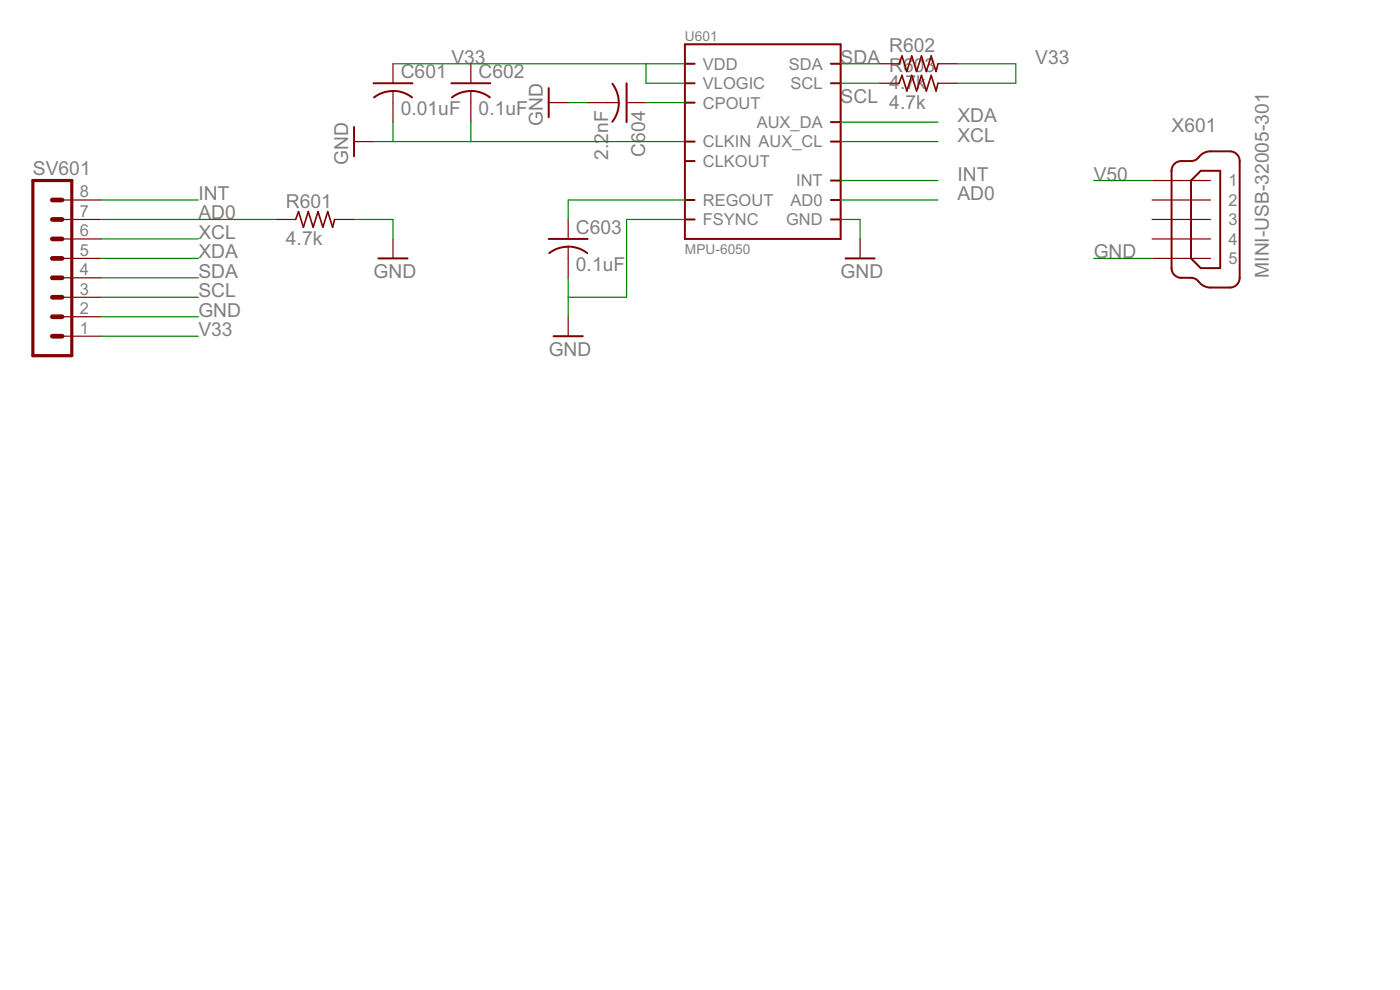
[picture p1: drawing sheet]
<svg xmlns="http://www.w3.org/2000/svg" width="420mm" height="297mm" viewBox="0 0 420 297" stroke-linecap="round" stroke-linejoin="round" font-family="sans-serif">
<g fill="none" stroke="#800000" stroke-width=".59">
<path d="M205.5 13.3h46.8v58.4h-46.8zM205.5 19.1h3M249.4 19.1h2.9M106.3 38.1v8.8M112.1 25h11.7M117.9 27.3l1.8 .1 1.7 .5 2.3 1.3M117.9 27.3l-1.7 .2-1.7 .4-2.2 1.3M135.5 25h11.7M141.3 27.3l1.7 .1 1.7 .5 2.3 1.3M141.3 27.3l-1.7 .2-1.7 .4-2.3 1.3M164.7 26.4v8.8M183.8 25.1l1.3 2.3 .4 1.7 .2 1.7"/>
<path d="M185.7 30.8l-.1 1.8-.5 1.6-1.3 2.3M188 25v11.6M205.5 25h3M205.5 30.8h3M249.4 25h2.9M249.4 36.6h2.9M205.5 42.5h3M205.5 48.3h3M249.4 42.5h2.9M249.4 54.2h2.9M352.4 49.2l.8-.6 .9-.2 3.3-.1a3.9 3.9 0 0 0 3.2-2l1-.6 1.1-.3h6.4a2.96 2.96 0 0 1 2.9 2.9v35.1a2.93 2.93 0 0 1-2.9 2.9h-5.8a5.1 5.1 0 0 1-4.2-2.4l-1.2-.5h-3.4a2.89 2.89 0 0 1-2.9-2.9v-29.3l.3-1.3zM360.4 51.2h5.8v29.3h-5.8l-3-3v-23.3z"/>
<path d="M113.6 77.5h8.7M164.7 71.7h11.7M170.5 74l1.8 .1 1.6 .5 2.3 1.3M170.5 74l-1.7 .2-1.7 .5-2.3 1.2M205.5 60h3M205.5 65.8h3M249.4 60h2.9M249.4 65.8h2.9M253.7 77.5h8.8M166.1 100.9h8.8"/>
</g>
<path d="M269.8 19.1l.9-2.3 1.5 4.7 1.4-4.7 1.5 4.7 1.4-4.7 1.5 4.7 1.5-4.7 1.4 4.7 .6-2.4M269.8 25l.9-2.4 1.5 4.7 1.4-4.7 1.5 4.7 1.4-4.7 1.5 4.7 1.5-4.7 1.4 4.7 .6-2.3M88.7 65.8l.9-2.3 1.5 4.7 1.4-4.7 1.5 4.7 1.4-4.7 1.5 4.7 1.5-4.7 1.4 4.7 .6-2.4" fill="none" stroke="#800000" stroke-width=".49"/>
<g fill="none" stroke="#800000" stroke-width=".36">
<path d="M117.9 19.1v5.9M141.3 19.1v5.9M264 19.1h5.8M281.5 19.1h5.8M117.9 27.3v9.3M141.3 27.3v9.3M164.7 30.8h5.8M176.4 30.8h9.3M188 30.8h5.9M264 25h5.8M281.5 25h5.8M106.3 42.5h5.8"/>
<path d="M345.8 54.2h17.5M18.6 65.8h11.7M18.6 77.5h11.7M18.6 71.7h11.7M18.6 60h11.7M82.9 65.8h5.8M100.4 65.8h5.9M117.9 71.7v5.8M170.5 65.8v5.9M170.5 74v9.4M258.1 71.7v5.8M345.8 65.8h17.5"/>
<path d="M345.8 77.5h17.5M345.8 71.7h17.5M345.8 60h17.5M18.6 95h11.7M18.6 89.2h11.7M18.6 83.4h11.7M170.5 95v5.9M18.6 100.9h11.7"/>
</g>
<path d="M9.9 54.2h11.6v52.5h-11.6z" fill="none" stroke="#800000" stroke-width=".95"/>
<path d="M15.7 77.5h2.9M15.7 60h2.9M15.7 65.8h2.9M15.7 71.7h2.9M15.7 89.2h2.9M15.7 95h2.9M15.7 83.4h2.9M15.7 100.9h2.9" fill="none" stroke="#800000" stroke-width="1.4"/>
<g fill="none" stroke="#008000" stroke-width=".36">
<path d="M117.9 19.1h87.6M193.9 19.1v5.9h11.6M252.3 19.1h11.7M287.3 19.1h17.6v5.9h-17.6M117.9 36.6v5.9M141.3 36.6v5.9M170.5 30.8h5.9M193.9 30.8h11.6M252.3 25h11.7M252.3 36.6h29.2M112.1 42.5h93.4M252.3 42.5h29.2"/>
<path d="M252.3 54.2h29.2M328.2 54.2h17.6M30.3 77.5h29.2M30.3 71.7h29.2M30.3 60h29.2M30.3 65.8h52.6M106.3 65.8h11.6v5.9M205.5 60h-35v5.8M205.5 65.8h-17.5v23.4h-17.5M252.3 60h29.2M252.3 65.8h5.8v5.9M328.2 77.5h17.6"/>
<path d="M30.3 89.2h29.2M30.3 95h29.2M30.3 83.4h29.2M170.5 83.4v11.6M30.3 100.9h29.2"/>
</g>
<g font-size="6.5" fill="#808080">
<text x="266.9" y="15.7">R602</text>
<text x="120.3" y="23.5">C601</text>
<text x="135.5" y="19.1">V33</text>
<text x="143.6" y="23.5">C602</text>
<text x="252.3" y="19.1">SDA</text>
<text x="266.9" y="21.5">R603</text>
<text x="310.7" y="19.1">V33</text>
<text x="266.9" y="26.7">4.7k</text>
<text x="120.3" y="34.6">0.01uF</text>
<text x="143.6" y="34.6">0.1uF</text>
<text x="252.3" y="30.8">SCL</text>
<text x="266.9" y="32.6">4.7k</text>
<text x="162.9" y="37.8" transform="rotate(-90 162.9 37.8)">GND</text>
<text x="287.3" y="36.6">XDA</text>
<text x="351.6" y="39.6">X601</text>
<text x="182.5" y="47.9" transform="rotate(-90 182.5 47.9)">2.2nF</text>
<text x="193.6" y="47" transform="rotate(-90 193.6 47)">C604</text>
<text x="287.3" y="42.5">XCL</text>
<text x="9.9" y="52.4">SV601</text>
<text x="104.5" y="49.5" transform="rotate(-90 104.5 49.5)">GND</text>
<text x="287.3" y="54.2">INT</text>
<text x="328.2" y="54.2">V50</text>
<text x="59.5" y="60">INT</text>
<text x="59.5" y="65.8">AD0</text>
<text x="85.8" y="62.4">R601</text>
<text x="287.3" y="60">AD0</text>
<text x="59.5" y="71.7">XCL</text>
<text x="172.8" y="70.2">C603</text>
<text x="59.5" y="77.5">XDA</text>
<text x="85.8" y="73.4">4.7k</text>
<text x="328.2" y="77.5">GND</text>
<text x="59.5" y="83.4">SDA</text>
<text x="112.1" y="83.4">GND</text>
<text x="172.8" y="81.3">0.1uF</text>
<text x="252.3" y="83.4">GND</text>
<text x="380.8" y="83.4" transform="rotate(-90 380.8 83.4)">MINI-USB-32005-301</text>
<text x="59.5" y="89.2">SCL</text>
<text x="59.5" y="95">GND</text>
<text x="59.5" y="100.9">V33</text>
<text x="164.7" y="106.7">GND</text>
</g>
<g font-size="5.5" fill="#808080">
<text x="210.9" y="20.9">VDD</text>
<text x="236.7" y="20.9">SDA</text>
<text x="210.9" y="26.7">VLOGIC</text>
<text x="237.3" y="26.7">SCL</text>
<text x="210.9" y="32.6">CPOUT</text>
<text x="227.1" y="38.4">AUX_DA</text>
<text x="210.9" y="44.2">CLKIN AUX_CL</text>
<text x="210.9" y="50.1">CLKOUT</text>
<text x="24" y="59.2">8</text>
<text x="238.9" y="55.9">INT</text>
<text x="368.7" y="55.9">1</text>
<text x="24" y="65">7</text>
<text x="210.9" y="61.8">REGOUT</text>
<text x="237.3" y="61.8">AD0</text>
<text x="368.7" y="61.8">2</text>
<text x="24" y="70.9">6</text>
<text x="210.9" y="67.6">FSYNC</text>
<text x="235.9" y="67.6">GND</text>
<text x="368.7" y="67.6">3</text>
<text x="24" y="76.7">5</text>
<text x="368.7" y="73.4">4</text>
<text x="24" y="82.5">4</text>
<text x="368.7" y="79.3">5</text>
<text x="24" y="88.4">3</text>
<text x="24" y="94.2">2</text>
<text x="24" y="100.1">1</text>
</g>
<g font-size="4.6" fill="#808080">
<text x="205.6" y="12.4">U601</text>
<text x="205.6" y="76.1">MPU-6050</text>
</g>
</svg>
